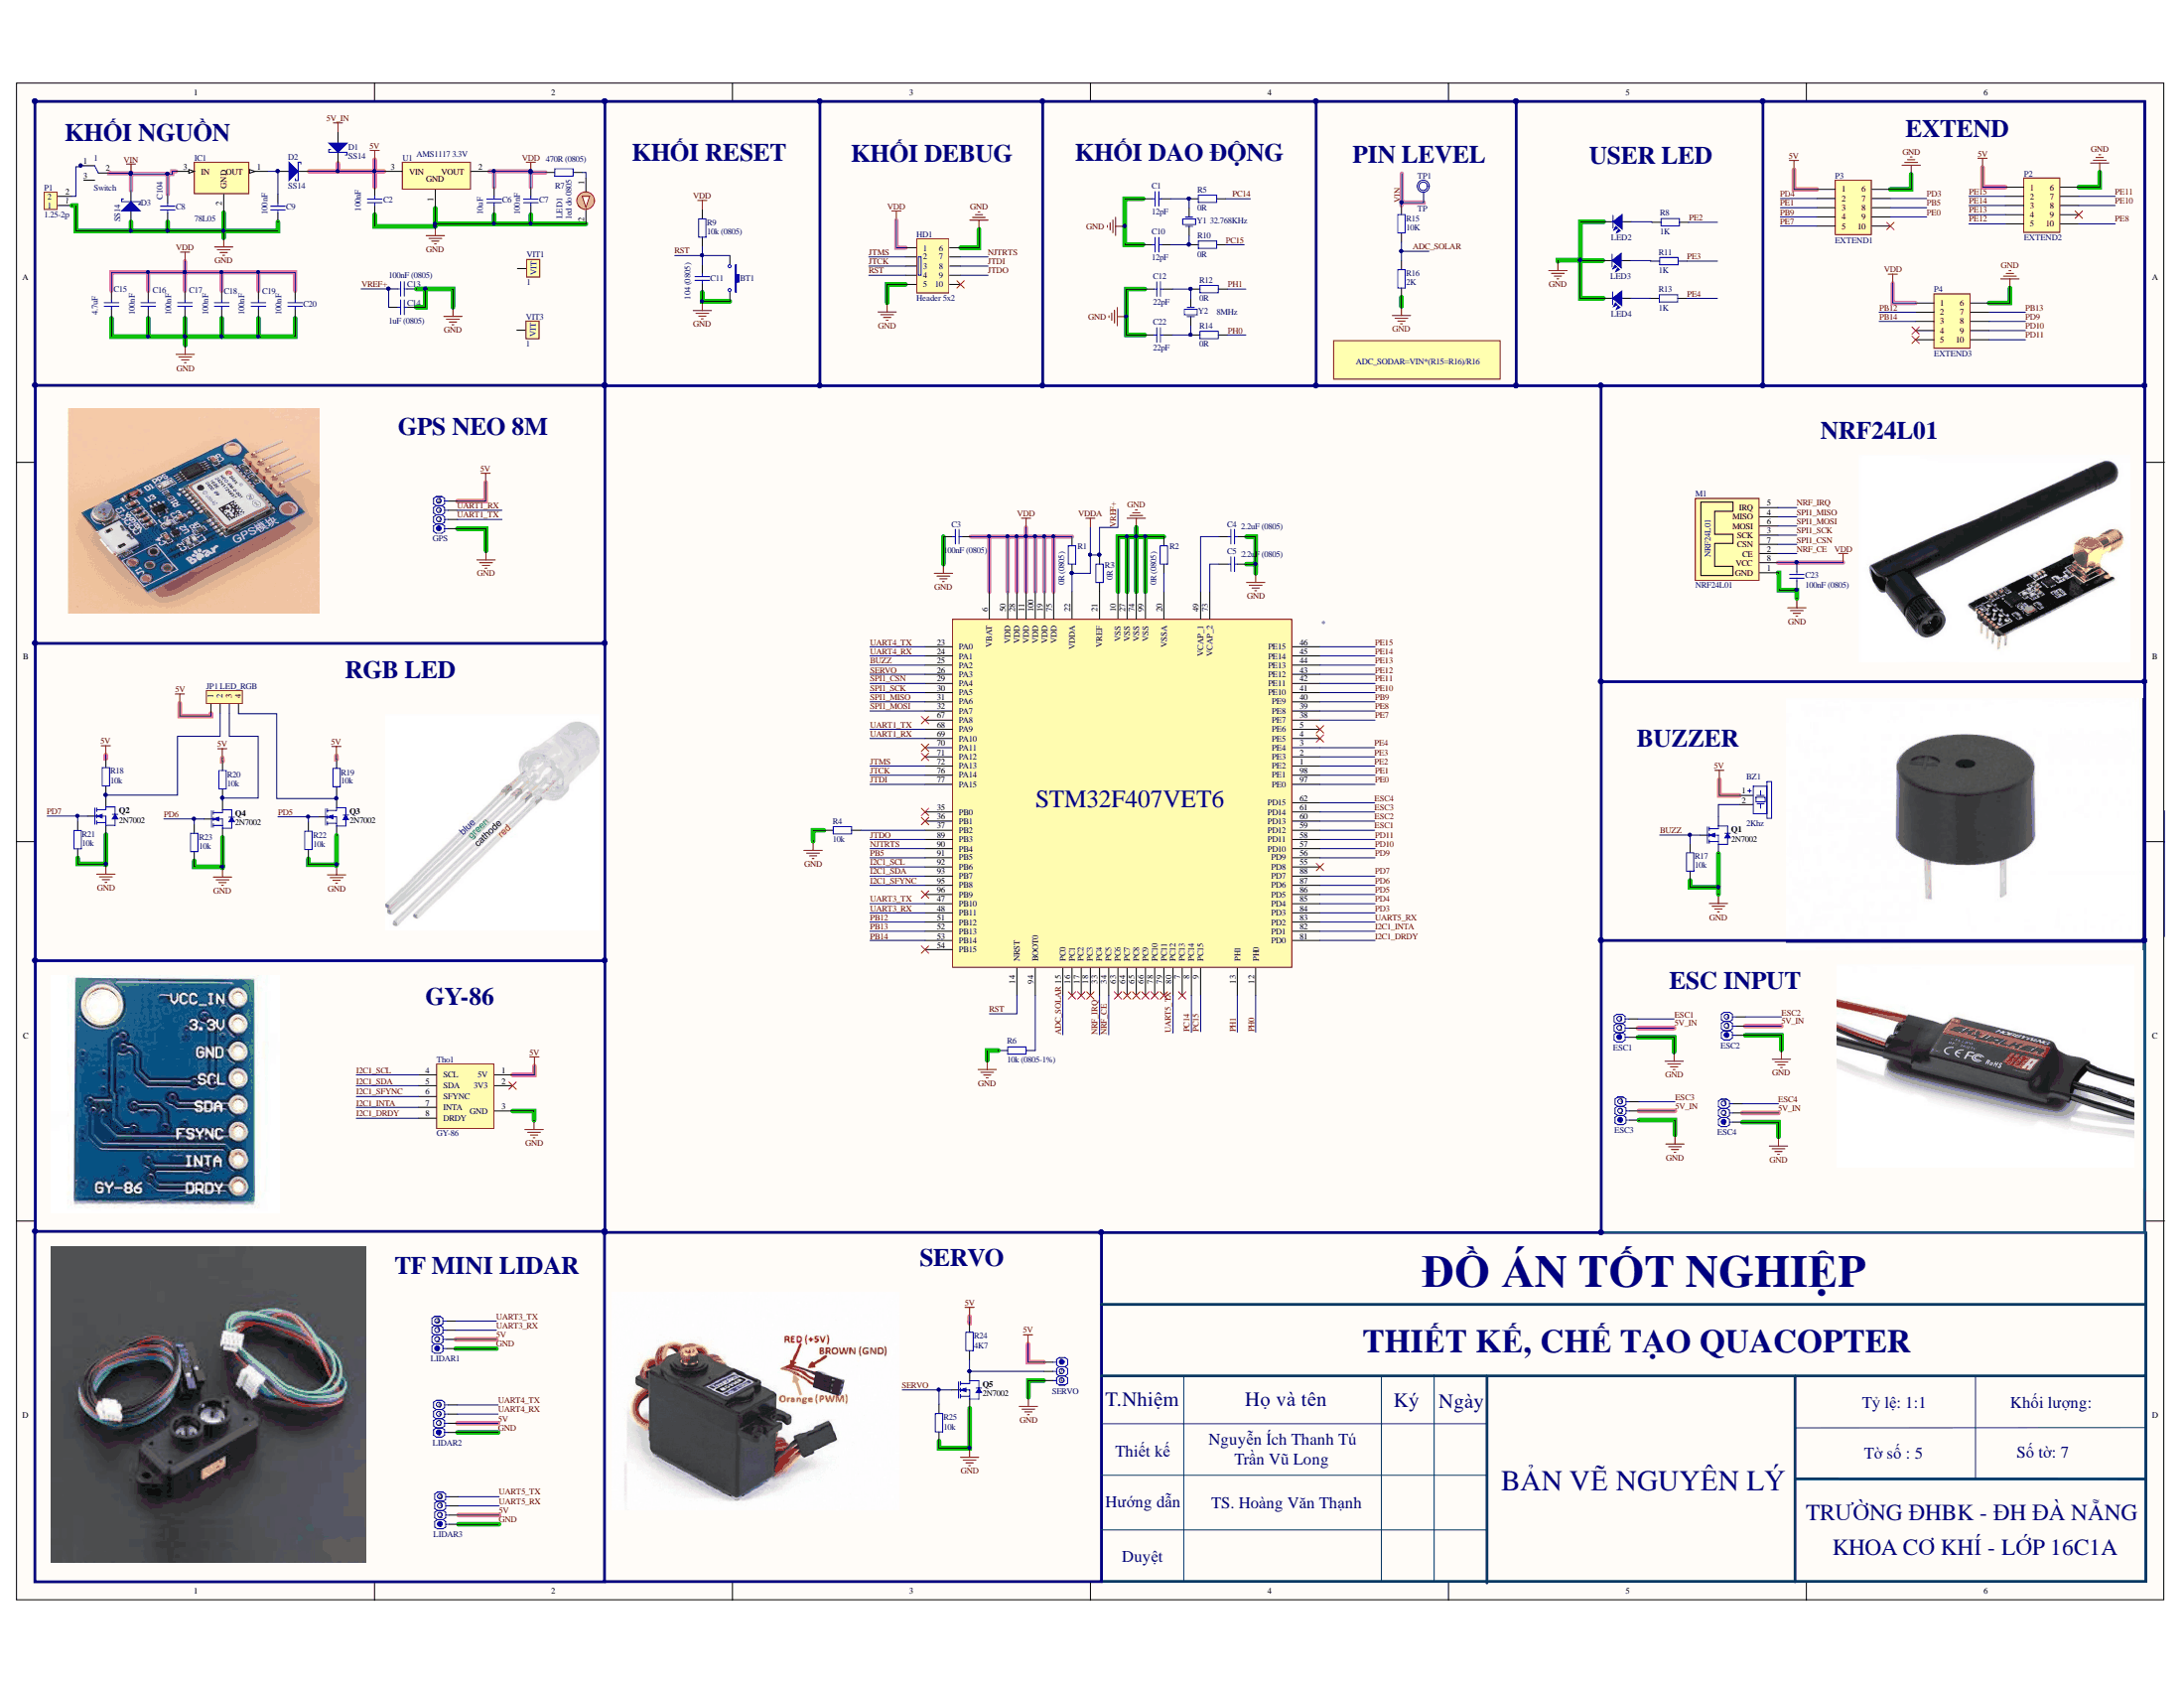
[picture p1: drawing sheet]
# Altium schematic sheet Drone.SchDoc
size 594 x 420 mm

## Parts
1  Switch  [SW_MSS]
*  STM32F407  [STM32F407Vet6]  (value not drawn)
BT1  Nút Nhấn 2 Chân 3x6x2.5MM SMD  [Nut Nhan 2 Chan SMD_N]  (value not drawn)
BZ1  2Khz  [coi xung]
C1  12pF  [tu 0805]
C2  100nF  [tu 0805]
C3  100nF (0805)  [tu 0805]
C4  2.2uF (0805)  [tu 0805]
C5  2.2uF (0805)  [tu 0805]
C6  10uF  [tu 0805]
C7  100nF  [tu 0805]
C8  C104  [tu 0805]
C9  100nF  [tu 0805]
C10  12pF  [tu 0805]
C11  104 (0805)  [tu 0805]
C12  22pF  [tu 0805]
C13  100nF (0805)  [tu 0805]
C14  1uF (0805)  [tu 0805]
C15  4.7uF  [tu 0805]
C16  100nF  [tu 0805]
C17  100nF  [tu 0805]
C18  100nF  [tu 0805]
C19  100nF  [tu 0805]
C20  100nF  [tu 0805]
C22  22pF  [tu 0805]
C23  100nF (0805)  [tu 0805]
D1  SS14  [DIODE SMD]
D2  SS14  [DIODE SMD]
D3  SS14  [DIODE SMD]
ESC1  IO  [CON.HDR1X3]  (value not drawn)
ESC2  IO  [CON.HDR1X3]  (value not drawn)
ESC3  IO  [CON.HDR1X3]  (value not drawn)
ESC4  IO  [CON.HDR1X3]  (value not drawn)
GPS  IO  [CON.HDR1X4L]  (value not drawn)
HD1  Header 5x2  [Hed2X5]
IC1  78L05  [SOT89-150P410X160-3N]
JP1  LED_RGB  [JUMP DON DUC 2.54_4P]
LED1  led do 0805  [led 0805]
LED2  LED SMD  [SM-LED-0805-Yellow]  (value not drawn)
LED3  LED SMD  [SM-LED-0805-Green]  (value not drawn)
LED4  LED SMD  [SM-LED-0805-Blue]  (value not drawn)
LIDAR1  IO  [CON.HDR1X4L]  (value not drawn)
LIDAR2  IO  [CON.HDR1X4L]  (value not drawn)
LIDAR3  IO  [CON.HDR1X4L]  (value not drawn)
M1  NRF24L01  [NRF24L01]
P1  1.25-2p  [Header Duc Thang 2p 1.25]
P2  EXTEND2  [HDR2X5_CEN]
P3  EXTEND1  [HDR2X5_CEN]
P4  EXTEND3  [HDR2X5_CEN]
Q1  2N7002  [SOT23-123]
Q2  2N7002  [SOT23-123]
Q3  2N7002  [SOT23-123]
Q4  2N7002  [SOT23-123]
Q5  2N7002  [SOT23-123]
R1  0R (0805)  [tro 0805]
R2  0R (0805)  [tro 0805]
R3  0R  [tro 0805]
R4  10k  [tro 0805]
R5  0R  [tro 0805]
R6  10k (0805-1%)  [tro 0805]
R7  470R (0805)  [tro 0805]
R8  1K  [tro 0805]
R9  10k (0805)  [tro 0805]
R10  0R  [tro 0805]
R11  1K  [tro 0805]
R12  0R  [tro 0805]
R13  1K  [tro 0805]
R14  0R  [tro 0805]
R15  10K  [tro 0805]
R16  2K  [tro 0805]
R17  10k  [tro 0805]
R18  10k  [tro 0805]
R19  10k  [tro 0805]
R20  10k  [tro 0805]
R21  10k  [tro 0805]
R22  10k  [tro 0805]
R23  10k  [tro 0805]
R24  4K7  [tro 0805]
R25  10k  [tro 0805]
SERVO  IO  [CON.HDR1X3]  (value not drawn)
Tho1  GY-86  [GY-86]
TP1  TP  [TP1]
U1  AMS1117 3.3V  [SOT223]
VIT1  1  [VIT]
VIT3  1  [VIT]
Y1  32.768KHz  [XT2-32.768KHz-2_V]
Y2  8MHz  [thach anh 49s smd]

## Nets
5V: BZ1.1 C2.1 D1.2(K) D2.2(K) GPS.4 JP1.1 LIDAR1.2 LIDAR2.2 LIDAR3.2 P2.1 P3.1 R18.2 R19.2 R20.2 R24.2 SERVO.1 Tho1.1(5V) U1.3(VIN)
5V_IN: D1.1(A) ESC1.2 ESC2.2 ESC3.2 ESC4.2
GND: *.10(VSS) *.27(VSS) *.74(VSS) *.99(VSS) BT1.2 C1.2 C2.2 C3.2 C4.1 C5.1 C6.2 C7.2 C8.2 C9.2 C10.2 C11.2 C12.2 C13.1 C14.1 C15.2 C16.2 C17.2 C18.2 C19.2 C20.2 C22.2 C23.2 D3.1(A) ESC1.1 ESC2.1 ESC3.1 ESC4.1 GPS.1 HD1.5 HD1.6 IC1.2(GND) LED1.2(K) LED2.2 LED3.2 LED4.2 LIDAR1.1 LIDAR2.1 LIDAR3.1 M1.1(GND) P1.1 P2.6 P3.6 P4.6 Q1.3(S) Q2.3(S) Q3.3(S) Q4.3(S) Q5.3(S) R2.2 R4.1 R6.1 R16.1 R17.1 R21.1 R22.1 R23.1 R25.1 SERVO.3 Tho1.3(GND) U1.1(GND)
VDD: *.6(VBAT) *.11(VDD) *.19(VDD) *.28(VDD) *.50(VDD) *.75(VDD) *.100(VDD) C3.1 C6.1 C7.1 C15.1 C16.1 C17.1 C18.1 C19.1 C20.1 C23.1 HD1.1 M1.8(VCC) P4.1 R1.2 R7.1 R9.2 U1.2(VOUT)
VIN: 1.2 C8.1 D3.2(K) IC1.3(IN) R15.2 TP1.1
VREF+: *.22(VDDA) C13.2 C14.2 R1.1 R3.2  [also labelled VDDA]
ADC_SOLAR: *.15(PC0) R15.1 R16.2
BUZZ: *.25(PA2) Q1.1(G) R17.2
ESC1: *.59(PD12) ESC1.3
ESC2: *.60(PD13) ESC2.3
ESC3: *.61(PD14) ESC3.3
ESC4: *.62(PD15) ESC4.3
I2C1_DRDY: *.81(PD0) Tho1.8(DRDY)
I2C1_INTA: *.82(PD1) Tho1.7(INTA)
I2C1_SCL: *.92(PB6) Tho1.4(SCL)
I2C1_SDA: *.93(PB7) Tho1.5(SDA)
I2C1_SFYNC: *.95(PB8) Tho1.6(SFYNC)
JTCK: *.76(PA14) HD1.3
JTDI: *.77(PA15) HD1.8
JTDO: *.89(PB3) HD1.9
JTMS: *.72(PA13) HD1.2
NJTRTS: *.90(PB4) HD1.7
NRF_CE: *.34(PC5) M1.2(CE)
NRF_IRQ: *.33(PC4) M1.5(IRQ)
PB5: *.91(PB5) P3.8
PB9: *.40(PE9) P3.4
PB12: *.51(PB12) P4.2
PB13: *.52(PB13) P4.7
PB14: *.53(PB14) P4.3
PC14: *.8(PC14) R5.2
PC15: *.9(PC15) R10.2
PD3: *.84(PD3) P3.7
PD4: *.85(PD4) P3.2
PD5: *.86(PD5) Q3.1(G) R22.2
PD6: *.87(PD6) Q4.1(G) R23.2
PD7: *.88(PD7) Q2.1(G) R21.2
PD9: *.56(PD9) P4.8
PD10: *.57(PD10) P4.9
PD11: *.58(PD11) P4.10
PE0: *.97(PE0) P3.9
PE1: *.98(PE1) P3.3
PE2: *.1(PE2) R8.2
PE3: *.2(PE3) R11.2
PE4: *.3(PE4) R13.2
PE7: *.38(PE7) P3.5
PE8: *.39(PE8) P2.10
PE10: *.41(PE10) P2.8
PE11: *.42(PE11) P2.7
PE12: *.43(PE12) P2.5
PE13: *.44(PE13) P2.4
PE14: *.45(PE14) P2.3
PE15: *.46(PE15) P2.2
PH0: *.12(PH0) R14.2
PH1: *.13(PH1) R12.2
RST: *.14(NRST) BT1.1 C11.1 HD1.4 R9.1
SERVO: *.26(PA3) Q5.1(G) R25.2
SPI1_CSN: *.29(PA4) M1.7(CSN)
SPI1_MISO: *.31(PA6) M1.4(MISO)
SPI1_MOSI: *.32(PA7) M1.6(MOSI)
SPI1_SCK: *.30(PA5) M1.3(SCK)
UART1_RX: *.69(PA10) GPS.3
UART1_TX: *.68(PA9) GPS.2
UART3_RX: *.48(PB11) LIDAR1.3
UART3_TX: *.47(PB10) LIDAR1.4
UART4_RX: *.24(PA1) LIDAR2.3
UART4_TX: *.23(PA0) LIDAR2.4
UART5_RX: *.83(PD2) LIDAR3.3
UART5_TX: *.80(PC12) LIDAR3.4
Net1_1: 1.1 P1.2
Net*_20: *.20(VSSA) R2.1
Net*_21: *.21(VREF) R3.1
Net*_37: *.37(PB2) R4.2
Net*_49: *.49(VCAP_1) C4.2
Net*_73: *.73(VCAP_2) C5.2
Net*_94: *.94(BOOT0) R6.2
NetBZ1_2: BZ1.2 Q1.2(D)
NetC1_1: C1.1 R5.1 Y1.1(OSC1)
NetC9_1: C9.1 D2.1(A) IC1.1(OUT)
NetC10_1: C10.1 R10.1 Y1.2(OSC2)
NetC12_1: C12.1 R12.1 Y2.1(OSC1)
NetC22_1: C22.1 R14.1 Y2.2(OSC2)
NetJP1_2: JP1.2 Q2.2(D) R18.1
NetJP1_3: JP1.3 Q4.2(D) R20.1
NetJP1_4: JP1.4 Q3.2(D) R19.1
NetLED1_1: LED1.1(A) R7.2
NetLED2_1: LED2.1 R8.1
NetLED3_1: LED3.1 R11.1
NetLED4_1: LED4.1 R13.1
NetQ5_2: Q5.2(D) R24.1 SERVO.2

Not connected (* = marked no-connect by the designer): 1 3(1); * 4(PE5)* 5(PE6)* 7(PC13)* 16(PC1)* 17(PC2)* 18(PC3)* 35(PB0)* 36(PB1)* 54(PB15)* 55(PD8)* 63(PC6)* 64(PC7)* 65(PC8)* 66(PC9)* 67(PA8)* 70(PA11)* 71(PA12)* 78(PC10)* 79(PC11)* 96(PB9)*; HD1 10*; P2 9*; P3 10*; P4 4* 5*; Tho1 2(3V3)*; VIT1 VIT1(1); VIT3 VIT1(1)

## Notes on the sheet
- KHỐI NGUỒN
- KHỐI RESET
- KHỐI DEBUG
- KHỐI DAO ĐỘNG
- (near TP1) PIN LEVEL
- EXTEND
- USER LED
- GPS NEO 8M
- NRF24L01
- RGB LED
- BUZZER
- GY-86
- TF MINI LIDAR
- SERVO
- (near ESC2) ESC INPUT
